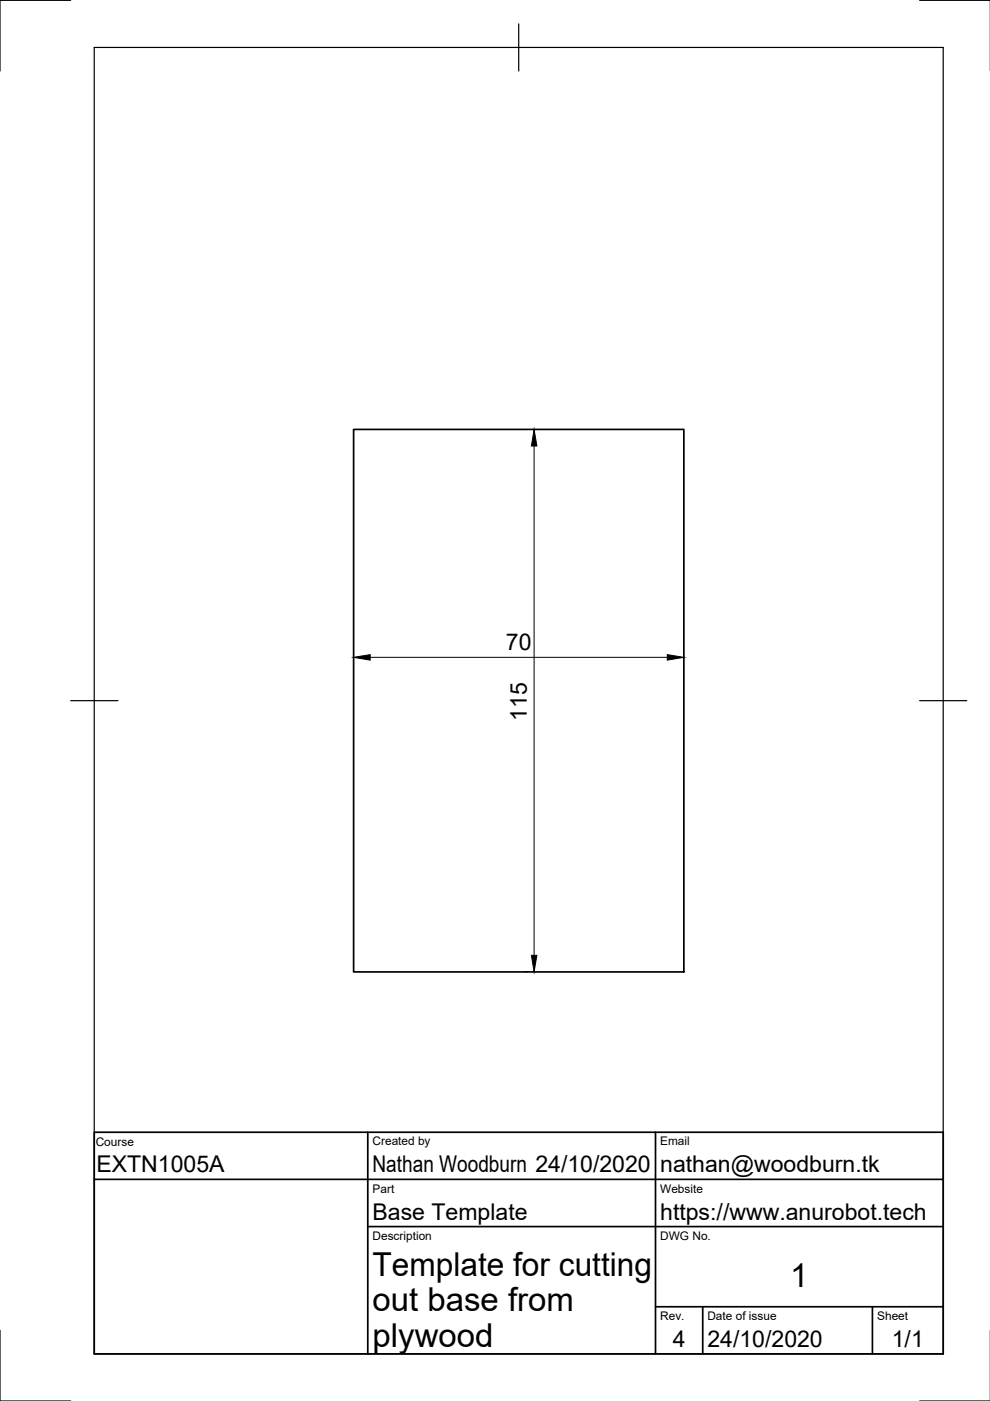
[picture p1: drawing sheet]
<svg xmlns="http://www.w3.org/2000/svg" width="210mm" height="297mm" viewBox="0 0 210 297" stroke-linecap="round" stroke-linejoin="round" font-family="sans-serif">
<!-- layer: Visible -->
<path d="M75 91h70v115.1h-70z" fill="none" stroke="#000" stroke-width=".36"/>
<!-- layer: Border -->
<path d="M15 .1h-15v15M20 10.1h180v276.9h-180zM110 5.1v10M195 .1h15M15 148.6h10M195 148.6h10M0 282.1v14.9h15M195 297h15" fill="none" stroke="#000" stroke-width=".25"/>
<!-- layer: Dimensions -->
<path d="M111.3 91.1h2M113.2 94.6v108M78.5 139.4h63M111.3 206h.7" fill="none" stroke="#000" stroke-width=".21"/>
<path d="M113.2 91.1l.6 3.5h-1.1zM75 139.4l3.5-.6v1.2zM141.5 138.8l3.5 .6-3.5 .6zM112.7 202.6h1.1l-.6 3.4z" fill="#000" stroke="#000" stroke-width=".21"/>
<!-- layer: TitleBlock -->
<path d="M20 240.1h180v46.9h-180zM20 250h180M78 240.1v46.9M139 240.1v46.9M78 260.1h122M139 277.1h61M149 277.1v9.9M185 277.1v9.9" fill="none" stroke="#000" stroke-width=".36"/>
<g font-size="7">
<text x="79" y="270.6">Template for cutting</text>
<text x="167.5" y="273">1</text>
<text x="79" y="278.1">out base from</text>
<text x="79" y="285.5">plywood</text>
</g>
<g font-size="4.9">
<text x="107.3" y="137.8">70</text>
<text x="111.7" y="152.8" transform="rotate(-90 111.7 152.8)">115</text>
<text x="20.4" y="248.5">EXTN1005A</text>
<text x="79" y="248.5">Nathan Woodburn 24/10/2020</text>
<text x="140" y="248.5">nathan@woodburn.tk</text>
<text x="79" y="258.6">Base Template</text>
<text x="140" y="258.6">https://www.anurobot.tech</text>
<text x="142.6" y="285.7">4</text>
<text x="150" y="285.5">24/10/2020</text>
<text x="189.1" y="285.7">1/1</text>
</g>
<g font-size="2.5">
<text x="20.3" y="243">Course</text>
<text x="79" y="242.9">Created by</text>
<text x="140" y="242.9">Email</text>
<text x="79" y="252.8">Part</text>
<text x="140" y="252.8">Website</text>
<text x="79" y="262.9">Description</text>
<text x="140" y="262.9">DWG No.</text>
<text x="140" y="279.9">Rev.</text>
<text x="150" y="279.9">Date of issue</text>
<text x="186" y="279.9">Sheet</text>
</g>
</svg>
